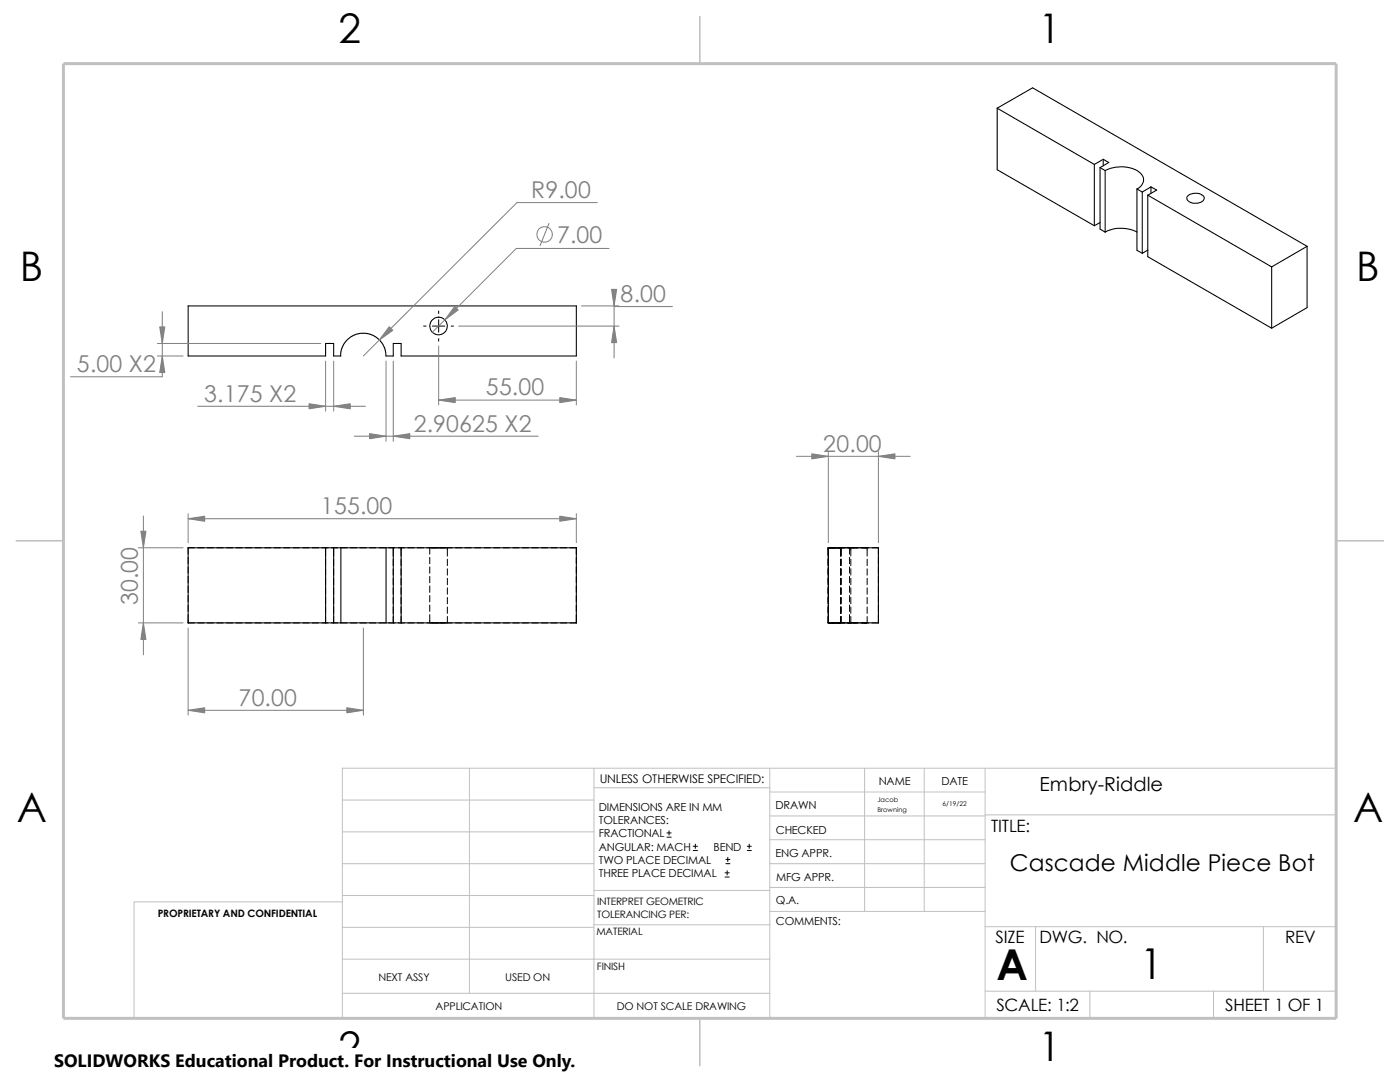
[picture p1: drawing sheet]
<svg xmlns="http://www.w3.org/2000/svg" width="279mm" height="216mm" viewBox="0 0 279 216" stroke-linecap="round" stroke-linejoin="round" font-family="sans-serif">
<g fill="none" stroke="#c0c0c0" stroke-width=".2">
<path d="M68.3 159.6h50.2M93.7 153.3v44.9M118.5 153.3v49.9M118.5 157.2h35.1M153.6 158h43M153.6 153.3v49.9M172.6 153.3v28.6M184.4 153.3v28.6M196.6 153.3v49.9M68.3 180h-41.5v23.2h239.9v-49.9h-198.4v49.9M68.3 178.7h50.2M68.3 172.3h50.2"/>
<path d="M68.3 166h50.2M118.5 177.7h35.1M153.6 162.8h43M153.6 172.3h43M153.6 177.1h43M153.6 167.6h43M196.6 162.6h70.1M68.3 191.4h85.3M68.3 185h50.2M68.3 198.2h85.3M118.5 184.5h35.1M153.6 181.9h43"/>
<path d="M196.6 184.9h70.1M196.6 197.8h70.1M206.7 184.9v12.9M217.5 197.8v5.4M242.2 197.8v5.4M252.1 184.9v12.9"/>
</g>
<path d="M139.7 3.2v9.5M3.1 107.9h9.6M266.7 107.9h9.5M139.7 203.2v9.5" fill="none" stroke="#c0c0c0" stroke-width=".3"/>
<path d="M12.7 12.7h254v190.5h-254z" fill="none" stroke="#c0c0c0" stroke-width=".59"/>
<g fill="none" stroke="#000" stroke-width=".2">
<path d="M84.5 65.1h.5M86.3 65.1h2.5M87.5 62.1v.5M87.5 63.8v2.5M87.5 67.6v.5M90 65.1h.5M37.5 111.2v1.3M37.5 113.1v1.3M37.5 115v1.3M37.5 116.9v1.3M37.5 118.8v1.3M38.8 109.3h-1.3v1.3"/>
<path d="M39.5 109.3h1.2M41.4 109.3h1.2M43.3 109.3h1.2M45.2 109.3h1.2M47.1 109.3h1.2M49 109.3h1.2M50.9 109.3h1.3M52.8 109.3h1.3M54.7 109.3h1.3M56.6 109.3h1.3M58.5 109.3h1.3M60.4 109.3h1.3"/>
<path d="M62.3 109.3h1.3M64.2 109.3h1.3M65 109.3v1.7M65 111.6v1.3M65 113.5v1.3M65 115.4v1.3M65 117.3v1.3M65 119.2v1.3M66.1 109.3h1.3M66.6 109.3v1.7M66.6 111.6v1.3M66.6 113.5v1.3"/>
<path d="M66.6 115.4v1.3M66.6 117.3v1.3M66.6 119.2v1.3M68 109.3h1.3M69.9 109.3h1.3M71.8 109.3h1.3M73.7 109.3h1.3M75.6 109.3h1.3M77.6 109.3h1.2M78.5 109.3v1.7M78.5 111.6v1.3M78.5 113.5v1.3"/>
<path d="M78.5 115.4v1.3M78.5 117.3v1.3M78.5 119.2v1.3M79.5 109.3h1.2M80.1 109.3v1.7M80.1 111.6v1.3M80.1 113.5v1.3M80.1 115.4v1.3M80.1 117.3v1.3M80.1 119.2v1.3M81.4 109.3h1.2M83.3 109.3h1.2"/>
<path d="M85.2 109.3h5.1M85.8 109.3v1.3M85.8 111.2v1.3M85.8 113.1v1.3M85.8 115v1.3M85.8 116.9v1.3M85.8 118.8v1.3M89.3 109.3v1.7M89.3 111.6v1.3M89.3 113.5v1.3M89.3 115.4v1.3M89.3 117.3v1.3"/>
<path d="M89.3 119.2v1.3M90.9 109.3h1.3M92.8 109.3h1.3M94.7 109.3h1.3M96.6 109.3h1.3M98.5 109.3h1.3M100.4 109.3h1.3M102.3 109.3h1.3M104.2 109.3h1.3M106.1 109.3h1.3M108 109.3h1.3M109.9 109.3h1.3"/>
<path d="M111.8 109.3h1.3M113.7 109.3h1.4M115 109.3v1.3M115 111.2v1.3M115 113.1v1.3M115 115v1.3M115 116.9v1.3M115 118.8v1.3M165.3 111.2v1.7M165.3 113.1v1.7M165.3 115v1.7M165.3 116.9v1.7"/>
<path d="M165.3 118.8v1.7M167.8 109.3v1.7M167.8 111.6v1.3M167.8 113.5v1.3M167.8 115.4v1.3M167.8 117.3v1.3M167.8 119.2v1.3M169.5 109.3v1.3M169.5 111.2v1.3M169.5 113.1v1.3M169.5 115v1.3M169.5 116.9v1.3"/>
<path d="M169.5 118.8v1.3M169.8 109.3v1.7M169.8 111.6v1.3M169.8 113.5v1.3M169.8 115.4v1.3M169.8 117.3v1.3M169.8 119.2v1.3M171.5 109.3h-6.2v1.7M171.7 109.3h1.7M173.1 109.3v1.7M173.1 111.6v1.3M173.1 113.5v1.3"/>
<path d="M173.1 115.4v1.3M173.1 117.3v1.3M173.1 119.2v1.3M174 109.3h1.3v1.3M175.3 111.2v1.3M175.3 113.1v1.3M175.3 115v1.3M175.3 116.9v1.3M175.3 118.8v1.3M37.5 122.6v1.7h1.3M37.5 120.7v1.3M39.5 124.3h1.2"/>
<path d="M41.4 124.3h1.2M43.3 124.3h1.2M45.2 124.3h1.2M47.1 124.3h1.2M49 124.3h1.2M50.9 124.3h1.3M52.8 124.3h1.3M54.7 124.3h1.3M56.6 124.3h1.3M58.5 124.3h1.3M60.4 124.3h1.3M62.3 124.3h1.3"/>
<path d="M64.2 124.3h1.3M65 121.1v1.3M65 123v1.3M66.1 124.3h1.3M66.6 121.1v1.3M66.6 123v1.3M68 124.3h1.3M69.9 124.3h1.3M71.8 124.3h1.3M73.7 124.3h1.3M75.6 124.3h1.3M77.6 124.3h1.2"/>
<path d="M78.5 121.1v1.3M78.5 123v1.3M79.5 124.3h1.2M80.1 121.1v1.3M80.1 123v1.3M81.4 124.3h1.2M83.3 124.3h1.2M85.2 124.3h5.1M85.8 120.7v1.3M85.8 122.6v1.7M89.3 121.1v1.3M89.3 123v1.3"/>
<path d="M90.9 124.3h1.3M92.8 124.3h1.3M94.7 124.3h1.3M96.6 124.3h1.3M98.5 124.3h1.3M100.4 124.3h1.3M102.3 124.3h1.3M104.2 124.3h1.3M106.1 124.3h1.3M108 124.3h1.3M109.9 124.3h1.3M111.8 124.3h1.3"/>
<path d="M113.7 124.3h1.4M115 120.7v1.3M115 122.6v1.7M165.3 122.6v1.7h6.2M165.3 120.7v1.7M167.8 121.1v1.3M167.8 123v1.3M169.5 120.7v1.3M169.5 122.6v1.7M169.8 121.1v1.3M169.8 123v1.3M171.7 124.3h1.7"/>
<path d="M173.1 121.1v1.3M173.1 123v1.3M175.3 122.6v1.7h-1.3M175.3 120.7v1.3M133.1 167h.8M133.1 166.2h.8M133.5 165.8v.8M138.3 169.7h.9M138.3 168.9h.9M138.8 168.4v.9M144.7 175h.8M144.7 174.2h.8"/>
<path d="M144.9 172.3h.8M144.9 171.5h.8M145.1 173.7v.9M145.2 171.1v.8M149.1 169.7h.8M149.1 168.9h.8M149.5 168.4v.9"/>
</g>
<g fill="none" stroke="#000" stroke-width=".21">
<path d="M199 21.6l7.1-4.1 54.8 31.6M199 21.6l19.4 11.2M199 21.6v12.3l19.4 11.1M218.4 32.8v12.2M219.5 33.4l1.1 .6M219.5 33.4v12.3l1.1 .6M220.2 31.8l1.1 .6-1.8 1M220.2 31.8l-1.8 1M220.2 31.8v1.3M220.6 34a6.5 6.5 0 0 1 7.2 .8 1.85 1.85 0 0 1-.9 2.9M220.6 34v12.3M226.9 37.7l1.1 .6"/>
<path d="M226.9 37.7v12.3l1.1 .5M228 38.3v12.2M229.1 38.9l24.7 14.4M229.1 38.9v12.3l24.7 14.3M229.7 37.3l1.1 .6-1.7 1M229.7 37.3l-1.7 1M229.7 37.3v1.3M237 39.2a2.28 2.28 0 0 1 3.3 .2 1.42 1.42 0 0 1-1.8 1.2 1.38 1.38 0 0 1-1.6-1.2zM219.5 44.4l-1.1 .6M220.6 46.3a7 7 0 0 1 6.3 0M229.1 49.9l-1.1 .6M253.8 53.3v12.2"/>
<path d="M260.9 49.1l-7.1 4.2M260.9 49.1v12.3l-7.1 4.1M67.9 71l.3-1.4 .8-1.5 1.1-1 .6-.3 1.8-.3 1.8 .3 .6 .3 1 1 .9 1.5 .2 1.4h1.5v-2.5h1.6v2.5h34.9v-10h-77.5v10h27.5v-2.5h1.6v2.5h1.4M65 109.3v15M66.6 109.3v15M68 109.3v15M68 109.3h-30.5v15h30.5M68 109.3h9M77 109.3v15M77 109.3h38v15h-38M78.5 109.3v15M80.1 109.3v15"/>
<path d="M165.3 109.3h10v15h-10zM68 124.3h9"/>
<circle cx="87.5" cy="65" r="1.76"/>
</g>
<g fill="none" stroke="#808080" stroke-width=".2">
<path d="M109.6 44.6l-1.8 4.4M119.2 40.4h-16l-30.7 30.6M121.5 49.6h-18.5l-16.7 16.7M31.4 68.5h32.6M31.4 71h5.1M32.4 62.2v13h-18.3M65 72.1v9.9M66.6 72.1v9.9M77 72.1v16M78.5 72.1v16M87.5 69v11.8M87.5 79.8h27.5"/>
<path d="M91.5 65.1h32M115 72.1v8.7M116 61h7.5M122.6 61v10.4M122.6 61.2h11.6M39.5 81.1h33.4M70.7 87h36.7M159 91.1h22.7M165.3 90.1v18.2M175.3 90.1v18.2M27.6 109.3h8.9M28.6 103v27.6"/>
<path d="M37.5 103.5h77.5M37.5 102.5v5.8M115 102.5v5.8M27.6 124.3h8.9M37.5 125.3v17.4M72.5 125.3v17.4M37.5 141.7h35"/>
<circle cx="108.7" cy="46.8" r="1.56"/>
</g>
<g fill="#808080" stroke="#808080" stroke-width=".2">
<path d="M162 90.6l3.3 .5-3.3 .5z"/>
<path d="M175.3 91.1l3.3-.5v1z"/>
<path d="M122 57.7h1.1l-.5 3.3z"/>
<path d="M77.7 65.2l.7 .7-2.7 2z"/>
<path d="M111.7 79.3l3.3 .5-3.3 .5z"/>
<path d="M90.8 61.1l.6 .7-2.6 2z"/>
<path d="M87.5 79.8l3.3-.5v1z"/>
<path d="M61.7 80.6l3.3 .5-3.3 .5z"/>
<path d="M66.6 81.1l3.3-.5v1z"/>
<path d="M122.6 65.1l.5 3.3h-1.1z"/>
<path d="M78.5 87l3.3-.5v1z"/>
<path d="M73.7 86.5l3.3 .5-3.3 .5z"/>
<path d="M31.9 65.2h1l-.5 3.3z"/>
<path d="M32.4 71l.5 3.3h-1z"/>
<path d="M111.7 103l3.3 .5-3.3 .5z"/>
<path d="M37.5 103.5l3.4-.5v1z"/>
<path d="M28.1 106h1l-.5 3.3z"/>
<path d="M28.6 124.3l.5 3.3h-1z"/>
<path d="M69.2 141.2l3.3 .5-3.3 .5z"/>
<path d="M37.5 141.7l3.4-.5v1z"/>
</g>
<path d="M10.8 209.2h104.1v6.7h-104.1z" fill="#fff"/>
<g font-size="8.5">
<text x="198.8" y="195.5">A</text>
<text x="227.5" y="195.3">1</text>
</g>
<g font-size="8.1">
<text x="67.6" y="8.5">2</text>
<text x="207.3" y="8.5">1</text>
<text x="4" y="56.1">B</text>
<text x="270.7" y="56.1">B</text>
<text x="3.3" y="164.1">A</text>
<text x="270" y="164.1">A</text>
<text x="67.6" y="211.7">2</text>
<text x="207.3" y="211.7">1</text>
</g>
<g font-size="4.6" fill="#808080">
<text x="106" y="39.5">R9.00</text>
<text x="111.2" y="48.6">7.00</text>
<text x="123.8" y="60.2">8.00</text>
<text x="15.3" y="74.3">5.00 X2</text>
<text x="40.7" y="80.1">3.175 X2</text>
<text x="97" y="78.9">55.00</text>
<text x="82.6" y="86.1">2.90625 X2</text>
<text x="164.3" y="90.1">20.00</text>
<text x="64.1" y="102.6">155.00</text>
<text x="27.5" y="120.8" transform="rotate(-90 27.5 120.8)">30.00</text>
<text x="47.6" y="140.8">70.00</text>
</g>
<text font-size="4.6" x="201.5" y="173.8">Cascade Middle Piece Bot</text>
<text font-size="3.9" x="207.5" y="157.9">Embry-Riddle</text>
<text font-size="3.6" x="10.8" y="213">SOLIDWORKS Educational Product. For Instructional Use Only.</text>
<g font-size="3.4">
<text x="197.8" y="166">TITLE:</text>
<text x="198.7" y="188.1">SIZE</text>
<text x="207.5" y="188.1">DWG. NO.</text>
<text x="256.5" y="188.2">REV</text>
<text x="198.8" y="201.7">SCALE: 1:2</text>
<text x="244.5" y="201.7">SHEET 1 OF 1</text>
</g>
<text font-size="2.4" x="119.7" y="156.2">UNLESS OTHERWISE SPECIFIED:</text>
<g font-size="2.2">
<text x="119.5" y="161.8">DIMENSIONS ARE IN MM</text>
<text x="154.8" y="161.5">DRAWN</text>
<text x="175.4" y="156.7">NAME</text>
<text x="187.9" y="156.7">DATE</text>
<text x="119.5" y="164.4">TOLERANCES:</text>
<text x="119.5" y="167.1">FRACTIONAL</text>
<text x="154.8" y="166.3">CHECKED</text>
<text x="119.5" y="169.8">ANGULAR: MACH</text>
<text x="119.5" y="172.4">TWO PLACE DECIMAL</text>
<text x="142.4" y="169.8">BEND</text>
<text x="154.8" y="171">ENG APPR.</text>
<text x="119.5" y="175">THREE PLACE DECIMAL</text>
<text x="154.9" y="175.7">MFG APPR.</text>
<text x="154.9" y="180.5">Q.A.</text>
<text x="154.9" y="184.7">COMMENTS:</text>
</g>
<g font-size="2.1">
<text x="75.5" y="195.7">NEXT ASSY</text>
<text x="100.8" y="195.7">USED ON</text>
<text x="86.9" y="201.5">APPLICATION</text>
<text x="123.1" y="201.6">DO NOT SCALE DRAWING</text>
</g>
<g font-size="2">
<text x="31.5" y="183">PROPRIETARY AND CONFIDENTIAL</text>
<text x="119.2" y="180.6">INTERPRET GEOMETRIC</text>
<text x="119.2" y="183.1">TOLERANCING PER:</text>
<text x="119" y="186.6">MATERIAL</text>
<text x="119.1" y="193.5">FINISH</text>
</g>
<g font-size="1.3">
<text x="175.1" y="160">Jacob</text>
<text x="188.1" y="160.8">6/19/22</text>
<text x="175.1" y="162">Browning</text>
</g>
</svg>
